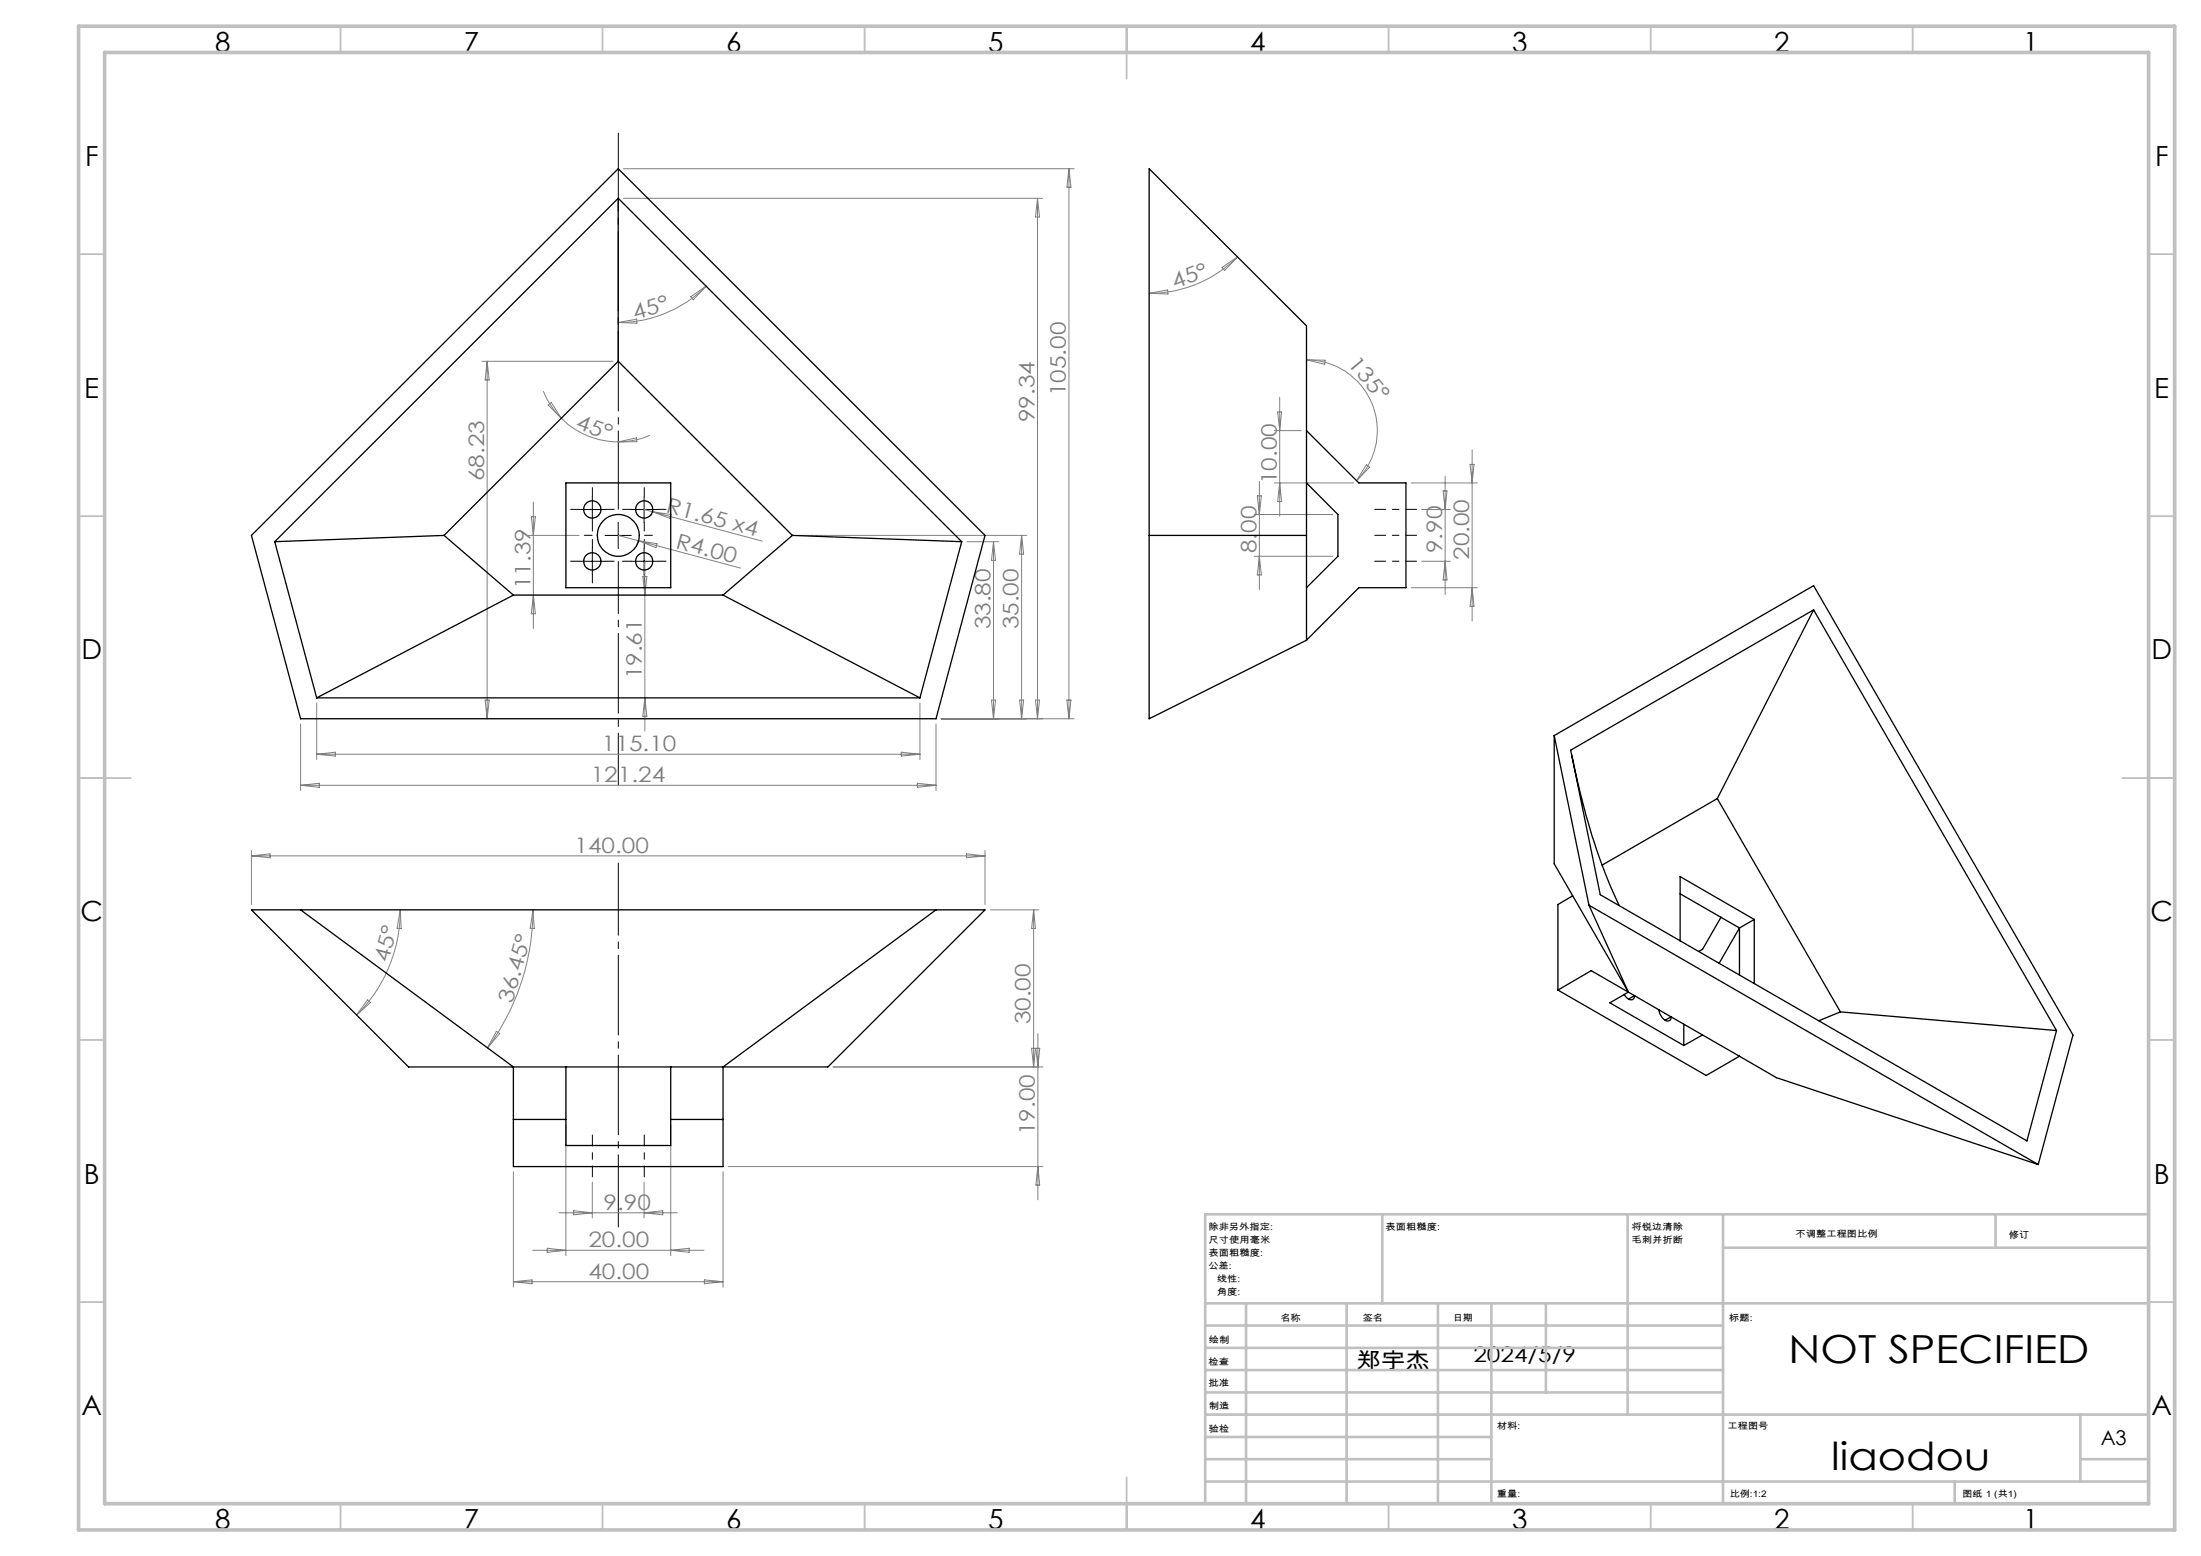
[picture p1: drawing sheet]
<svg xmlns="http://www.w3.org/2000/svg" width="420mm" height="297mm" viewBox="0 0 420 297" stroke-linecap="round" stroke-linejoin="round" font-family="sans-serif">
<g fill="none" stroke="#808080" stroke-width=".19">
<path d="M119 37.8h80M119 32.2h86M198 37.8v99.4M198 37.8l.4 3.6h-.8zM204 32.2v105M204 32.2l.4 3.5h-.8zM131.8 56.7l3-2.1-2.5 2.6zM134.8 54.6a23.9 23.9 0 0 1-16.8 7M219.3 56l3.5-.7 .1 .8zM233.2 51l2.9-2-2.4 2.6zM236.1 49a23.9 23.9 0 0 1-16.8 7M92 69h25"/>
<path d="M93 69v68.2M93 69l.3 3.5h-.7zM103.7 74.6a15.6 15.6 0 0 0 3.4 5.2M104.6 77.3l.6-.5 1.9 3zM107.1 79.8a15.6 15.6 0 0 0 10.9 4.5M118 61.6l3.5-.7v.8zM243.8 78.6h.7l-.3 3.6zM244.2 75.8v22.7M249.3 68.7a13.5 13.5 0 0 1 12.5 8.3 13.5 13.5 0 0 1-2.9 14.8M249.3 68.7l3.6 .1-.1 .7zM101.4 98.6h.8l-.4 3.6zM101.8 95.8v24.1"/>
<path d="M118 84.3l3.5-.7v.7zM122.9 97.3l1.6 .4M124 83.1a15.3 15.3 0 0 1-6 1.2M124.3 98.1l-.2 .3M124.5 97.7l21 5.6M124.5 97.7l3.6 .5-.3 .8zM239.3 98.2h15M239.9 94.6h.8l-.4 3.6zM240.3 91.9v20.6M243.2 92.2h15.1M243.2 82.2h5.1M244.2 92.2l.3 3.5h-.7z"/>
<path d="M260.7 88.7l.6 .5-2.4 2.6zM269.3 92.2h12.6M271.3 97.3h5.5M275.4 93.7h.7l-.3 3.6zM275.8 90.9v22.6M280.5 88.6h.8l-.4 3.6zM280.9 85.8v32.7M100.8 102.2h9.7M101.8 113.6l.4 3.6h-.8zM118 102.2l3.8 1M121.8 103.2l19.5 5.2M121.8 103.2l3.6 .6-.2 .7z"/>
<path d="M121.8 103.1l-.3 1M122.7 110h.7l-.4 3.6zM123 107.2v32.4M152.2 102.2h43.7M184.5 103.4h6.1M189.6 103.4v33.8M189.6 103.4l.4 3.6h-.8zM194.9 102.2v35M194.9 102.2l.4 3.6h-.7zM239.3 106.2h15M240.3 106.2l.4 3.5h-.8zM269.3 112.2h12.6"/>
<path d="M271.3 107.1h5.5M275.8 107.1l.3 3.6h-.7zM280.9 112.2l.4 3.5h-.8zM57.4 138.2v12.7M60.4 134.2v10.8M92.6 133.6h.7l-.3 3.6zM123 133.2l.4 3.5h-.7zM175.5 134.2v10.8M178.6 138.2v12.7M179.6 137.2h25.4M189.2 133.6h.8l-.4 3.6zM194.6 133.6h.7l-.4 3.6z"/>
<path d="M197.6 133.6h.8l-.4 3.6zM203.6 133.6h.8l-.4 3.6zM57.4 149.9h121.2M57.4 149.9l3.5-.4v.8zM60.4 144h115.1M60.4 144l3.6-.4v.7zM172 143.6l3.5 .4-3.5 .3zM175 149.5l3.6 .4-3.6 .4zM48 162.3v10.3M48 163.4h140M48 163.4l3.5-.4v.7zM76.4 173.7a28.3 28.3 0 0 1-8.3 20"/>
<path d="M76.4 173.7l.2 3.5h-.8zM101.7 173.7a44.5 44.5 0 0 1-8.7 26.3M101.7 173.7l.3 3.5h-.8zM184.4 163l3.6 .4-3.6 .3zM188 162.3v10.3M189 173.7h9.2M197.2 173.7v30M197.2 173.7l.4 3.5h-.7zM70.1 190.8l.6 .5-2.6 2.4zM94.7 196.8l.7 .5-2.4 2.7zM198 197.3v31.7M108 214.7v25"/>
<path d="M128 214.7v25M159 203.7h40M196.9 200.1h.7l-.4 3.6zM197.7 200.1h.7l-.4 3.6zM98 223.7v22M101.6 238.7h32.7M104.4 238.3l3.6 .4-3.6 .3zM106.7 231.5h22.6M109.5 231.1l3.5 .4-3.5 .4zM113 225.7v6.8M122.9 225.7v6.8M122.9 231.5l3.6-.4v.8z"/>
<path d="M128 238.7l3.5-.4v.7zM138 223.7v22M139 222.7h60M198 222.7l.4 3.5h-.7zM98 244.6h40M98 244.6l3.5-.3v.7zM134.4 244.3l3.6 .3-3.6 .4z"/>
</g>
<path d="M118 164.7v69.5" fill="none" stroke="#000" stroke-width=".19" stroke-dasharray="15.2 1.3 1.3 1.3" stroke-dashoffset="1.5"/>
<path d="M262.3 97.2h8M262.3 102.2h8M262.3 107.1h8M113 216.6v8M122.9 216.6v8" fill="none" stroke="#000" stroke-width=".19" stroke-dasharray="15.2 1.3 1.3 1.3" stroke-dashoffset="13.1"/>
<g fill="none" stroke="#000" stroke-width=".19" stroke-dasharray="15.2 1.3 1.3 1.3">
<path d="M110.5 97.2h-1.6M113 94.7v-1.6M113 99.7v1.7M115.5 97.2h1.7M120.4 97.2h-1.6M122.9 94.7v-1.6M122.9 99.7v1.7M125.4 97.2h1.7M110.5 107.1h-1.6M113 102.2h-1.5M113 104.6v-1.6M113 109.6v1.7"/>
<path d="M115.5 107.1h1.7M120.4 107.1h-1.6M122.9 104.6v-1.6M122.9 109.6v1.7M123 102.2h1.5M125.4 107.1h1.7"/>
</g>
<path d="M118 97.2v-71.8" fill="none" stroke="#000" stroke-width=".19" stroke-dasharray="15.2 1.3 1.3 1.3" stroke-dashoffset=".3"/>
<path d="M118 107.2v42.7" fill="none" stroke="#000" stroke-width=".19" stroke-dasharray="15.2 1.3 1.3 1.3" stroke-dashoffset="5.3"/>
<path d="M110.5 97.3h5M113 94.8v4.9M118 99.7v5M120.4 97.3h5M122.9 94.8v4.9M110.5 107.1h5M113 104.6v5M115.5 102.2h5M120.4 107.1h5M122.9 104.6v5" fill="none" stroke="#000" stroke-width=".19"/>
<g fill="none" stroke="#c0c0c0" stroke-width=".35">
<path d="M65 5v5M115 5v5M165 5v5M215 5v10M265 5v5M315 5v5M365 5v5M15 48.5h5M410 48.5h5M15 98.5h5M410 98.5h5M15 148.5h10"/>
<path d="M405 148.5h10M15 198.5h5M410 198.5h5M15 248.5h5M410 248.5h5M65 287v5M115 287v5M165 287v5M215 282v10M265 287v5M315 287v5M365 287v5"/>
</g>
<g fill="none" stroke="#c0c0c0" stroke-width=".5">
<path d="M263.8 231.8v17M310.6 231.8v38.2M328.8 231.8v55.2M328.8 238.2h81.2M380.8 231.8v6.4M410 231.8h-180v55.2M230 248.8h180M230 257.3h98.8M230 253h98.8M237.8 248.8v38.2M257 248.8v38.2M274.4 248.8v38.2"/>
<path d="M284.6 248.8v38.2M295 248.8v17M230 265.8h98.8M230 261.5h98.8M230 278.5h54.6M230 274.3h54.6M230 270h180M397 278.5h13M397 270v12.8M230 282.8h180M373 282.8v4.2"/>
</g>
<path d="M15 5h400v287h-400zM20 10h390v277h-390z" fill="none" stroke="#c0c0c0" stroke-width=".7"/>
<g fill="none" stroke="#000" stroke-width=".25">
<path d="M118 32.2l70 70-9.4 35h-121.2l-9.4-35zM118 37.8l-65.6 65.6M118 37.8l65.5 65.6M118 37.8v31.2M219.3 32.2l30 30v60l-30 15zM118 69l-33.3 33.2M118 69l33.2 33.2M108 92.2h20v20h-20zM249.3 82.2l10 10h9v20h-9l-10 10M249.3 92.2l6 6v8l-6 6M52.4 103.4l8 29.8M84.7 102.2l-32.3 1.2"/>
<path d="M84.7 102.2l13.3 11.4M98 113.6l-37.6 19.6M98 113.6h40M138 113.6l37.5 19.6M151.2 102.2l-13.2 11.4M151.2 102.2l32.3 1.2M183.5 103.4l-8 29.8M219.3 102.2h30M346.1 116.4l-46.4 26.8 5.7 27.6 81.4 47 5.6-21.1M346.1 116.4l46.3 80.3M346.1 116.4l-18.4 36M60.4 133.2h115.1"/>
<path d="M296.6 140.4l49.5-28.6 49.5 85.8-6.7 24.7M296.6 140.4l6.6 32.4M296.6 140.4v24.5l14.1 24.5M299.9 144.1a138.4 138.4 0 0 0 8.1 26.6l1 2.2M327.7 152.4l-22 12.7M327.7 152.4l23.5 40.7M48 173.7h140l-30 30h-80zM57.4 173.7l40.6 30v19h40v-19l40.6-30M300.1 171l-2.8 1.6v16.4M303.2 172.8l85.7 49.5M303.2 172.8l7.5 16.6M320.6 170.6l11.3 6.5"/>
<path d="M328.4 175.1l-3.5 6.1-.8 .4M331.9 177.1l-3.9 6.8M331.9 177.1v9M334.8 175.5v12.2M334.8 175.5l-14.2-8.2v12.3M334.8 175.5l-2.9 1.6M297.3 189l6.3-3.7 35.4 20.4 49.9 16.6M297.3 189l28.3 16.3 6.3-3.7M309.9 189.8l.1 .1a1.2 1.2 0 0 0 1.7 .7l.2-.5M310.7 189.4l-3.5 2 14.1 8.2M311.9 190l-1.1 .7M316.6 192.8a2.5 2.5 0 0 0 1.6 2.1 .68 .68 0 0 0 .7-.8"/>
<path d="M318.9 194.1l-1.2 .6M321.3 195.5v4.1M324.9 197.6l-3.6 2M351.2 193.1l-4.1 1.7M351.2 193.1l41.2 3.6M98 213.7h10M108 203.7v14.9h20v-14.9M128 213.7h10"/>
<circle cx="113" cy="97.2" r="1.66"/>
<circle cx="122.9" cy="97.2" r="1.65"/>
<circle cx="113" cy="107.2" r="1.66"/>
<circle cx="118" cy="102.2" r="4"/>
<circle cx="122.9" cy="107.2" r="1.65"/>
</g>
<g font-size="7.4">
<text x="341.3" y="260.1">NOT SPECIFIED</text>
<text x="349.4" y="280.5">liaodou</text>
</g>
<g font-size="5.3">
<text x="41" y="9.9">8</text>
<text x="88.5" y="9.9">7</text>
<text x="138.5" y="9.9">6</text>
<text x="188.5" y="9.9">5</text>
<text x="238.5" y="9.9">4</text>
<text x="288.5" y="9.9">3</text>
<text x="338.5" y="9.9">2</text>
<text x="386" y="9.9">1</text>
<text x="16.2" y="31.7">F</text>
<text x="411.2" y="31.7">F</text>
<text x="16.1" y="75.9">E</text>
<text x="411.1" y="75.9">E</text>
<text x="15.5" y="125.9">D</text>
<text x="410.5" y="125.9">D</text>
<text x="15.4" y="175.9">C</text>
<text x="410.4" y="175.9">C</text>
<text x="16" y="225.9">B</text>
<text x="411" y="225.9">B</text>
<text x="15.5" y="270.2">A</text>
<text x="410.5" y="270.2">A</text>
<text x="41" y="291.9">8</text>
<text x="88.5" y="291.9">7</text>
<text x="138.5" y="291.9">6</text>
<text x="188.5" y="291.9">5</text>
<text x="238.5" y="291.9">4</text>
<text x="288.5" y="291.9">3</text>
<text x="338.5" y="291.9">2</text>
<text x="386" y="291.9">1</text>
</g>
<g font-size="4.1" fill="#808080">
<text x="224.2" y="55.2" transform="rotate(-21 224.2 55.2)">45°</text>
<text x="121.2" y="61" transform="rotate(-16 121.2 61)">45°</text>
<text x="257" y="69.4" transform="rotate(50 257 69.4)">135°</text>
<text x="203.4" y="75.6" transform="rotate(-90 203.4 75.6)">105.00</text>
<text x="109.7" y="81.7" transform="rotate(20 109.7 81.7)">45°</text>
<text x="197.4" y="80.6" transform="rotate(-90 197.4 80.6)">99.34</text>
<text x="92.4" y="91.8" transform="rotate(-90 92.4 91.8)">68.23</text>
<text x="243.6" y="92.4" transform="rotate(-90 243.6 92.4)">10.00</text>
<text x="126.9" y="97.8" transform="rotate(15 126.9 97.8)">R1.65 x4</text>
<text x="128.8" y="104.5" transform="rotate(15 128.8 104.5)">R4.00</text>
<text x="239.8" y="105.6" transform="rotate(-90 239.8 105.6)">8.00</text>
<text x="275.2" y="105.6" transform="rotate(-90 275.2 105.6)">9.90</text>
<text x="280.4" y="106.9" transform="rotate(-90 280.4 106.9)">20.00</text>
<text x="101.2" y="112.4" transform="rotate(-90 101.2 112.4)">11.39</text>
<text x="189" y="120.1" transform="rotate(-90 189 120.1)">33.80</text>
<text x="194.4" y="120.1" transform="rotate(-90 194.4 120.1)">35.00</text>
<text x="122.5" y="129.7" transform="rotate(-90 122.5 129.7)">19.61</text>
<text x="114.9" y="143.4">115.10</text>
<text x="112.7" y="149.3">121.24</text>
<text x="109.6" y="162.8">140.00</text>
<text x="74.2" y="183.8" transform="rotate(-76 74.2 183.8)">45°</text>
<text x="97.8" y="191.7" transform="rotate(-75 97.8 191.7)">36.45°</text>
<text x="196.7" y="195.5" transform="rotate(-90 196.7 195.5)">30.00</text>
<text x="197.5" y="216.7" transform="rotate(-90 197.5 216.7)">19.00</text>
<text x="115.2" y="230.9">9.90</text>
<text x="112.3" y="238.1">20.00</text>
<text x="112.3" y="244.1">40.00</text>
</g>
<g font-size="4.1">
<text x="258.9" y="261.1">郑宇杰</text>
<text x="281.2" y="260.1">2024/5/9</text>
</g>
<text font-size="3.9" x="400.9" y="275.8">A3</text>
<g font-size="1.7">
<text x="230.6" y="234.8">除非另外指定:</text>
<text x="230.6" y="237.3">尺寸使用毫米</text>
<text x="230.6" y="239.8">表面粗糙度:</text>
<text x="264.4" y="234.8">表面粗糙度:</text>
<text x="311.3" y="234.7">将锐边清除</text>
<text x="311.3" y="237.2">毛刺并折断</text>
<text x="342.6" y="236.2">不调整工程图比例</text>
<text x="383.3" y="236.4">修订</text>
<text x="230.6" y="242.3">公差:</text>
<text x="232.2" y="244.8">线性:</text>
<text x="232.2" y="247.3">角度:</text>
<text x="230.7" y="256.3">绘制</text>
<text x="244.3" y="252.2">名称</text>
<text x="260" y="252.1">签名</text>
<text x="277.2" y="252.1">日期</text>
<text x="330" y="252.1">标题:</text>
<text x="230.6" y="260.5">检查</text>
<text x="230.6" y="264.5">批准</text>
<text x="230.7" y="269">制造</text>
<text x="230.7" y="273.3">验检</text>
<text x="285.6" y="272.7">材料:</text>
<text x="329.6" y="272.7">工程图号</text>
<text x="285.6" y="285.7">重量:</text>
<text x="330.1" y="285.8">比例:1:2</text>
<text x="374.5" y="285.8">图纸 1 (共1)</text>
</g>
</svg>
